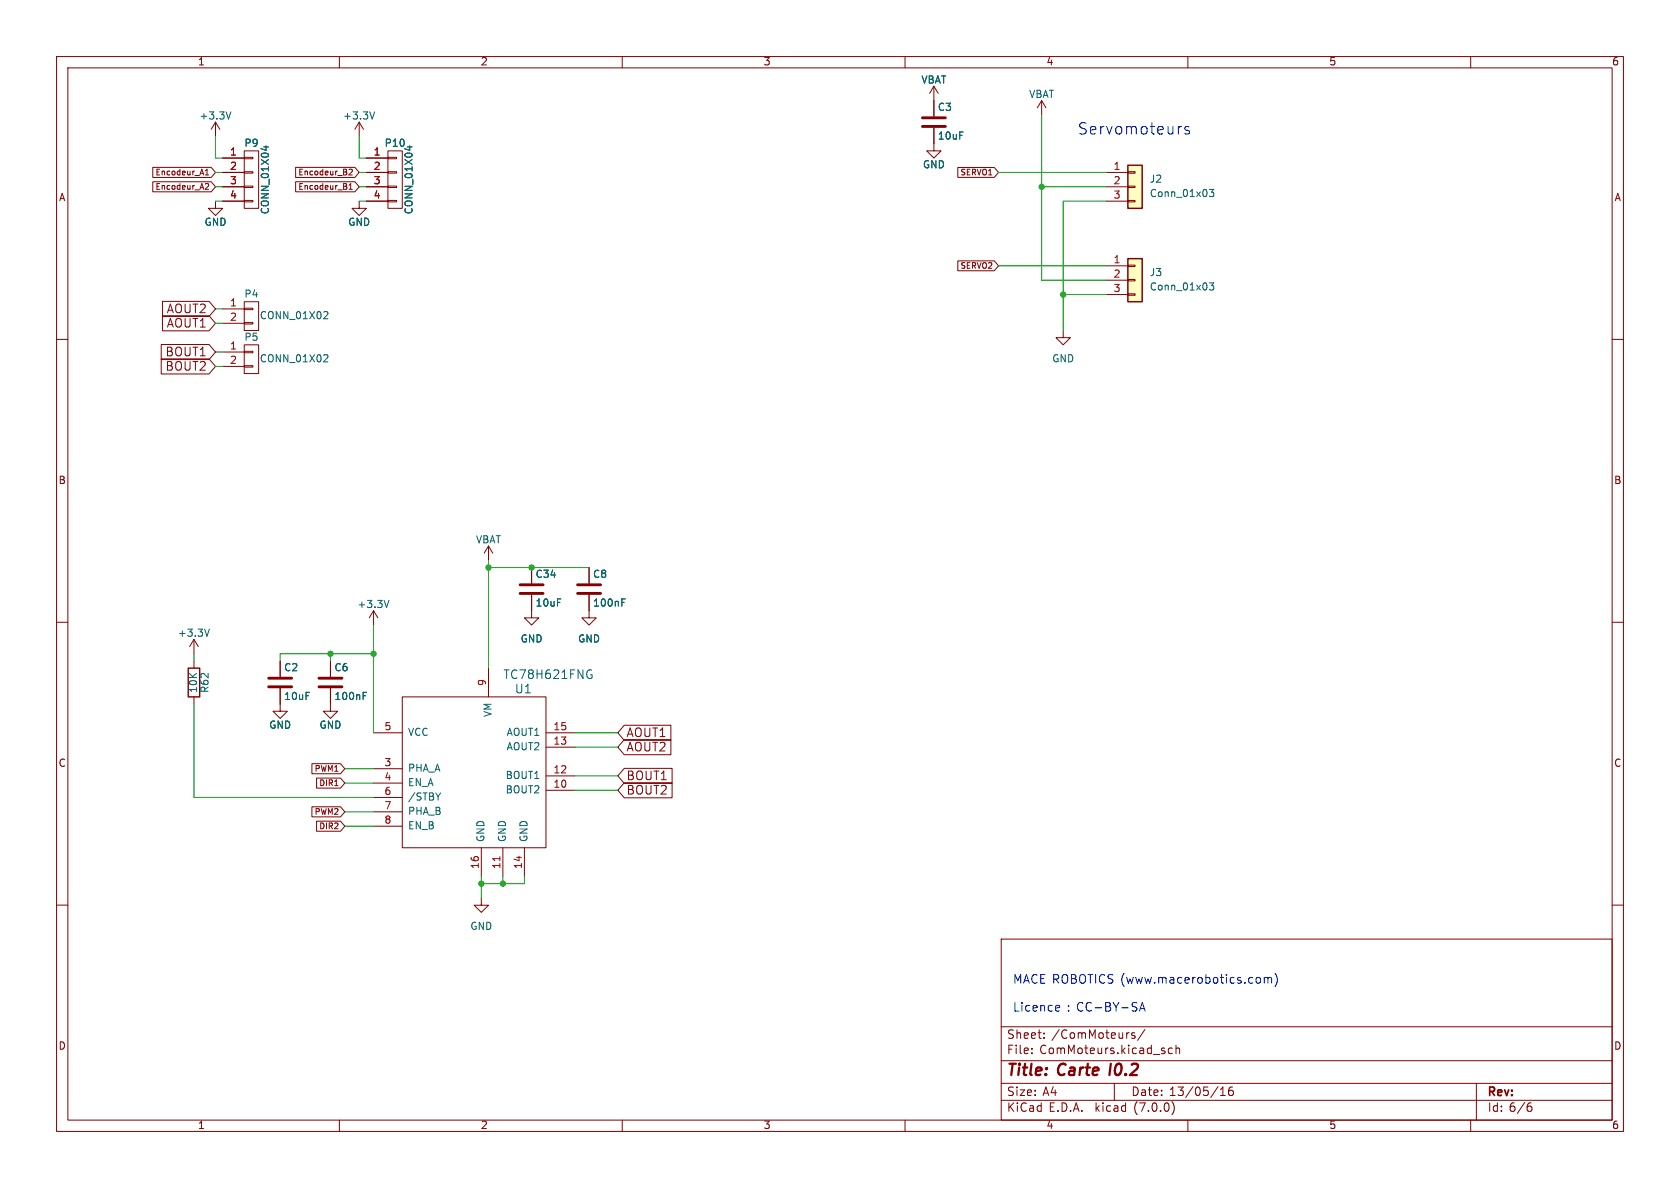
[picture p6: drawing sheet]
<svg xmlns="http://www.w3.org/2000/svg" width="297mm" height="210mm" viewBox="0 0 297 210" stroke-linecap="round" stroke-linejoin="round" font-family="sans-serif">
<g fill="none" stroke="#840000" stroke-width=".18">
<path d="M10 10h277v190h-277zM12 12h273v186h-273zM60 10v2M110 10v2M160 10v2M165.1 15.2v5.4M165.1 15.2l-.8 1.3M165.1 15.2l.8 1.3M184.1 17.8l-.7 1.3M184.1 17.8v2.5M184.1 17.8l.8 1.3M210 10v2"/>
<path d="M260 10v2M27 32.1h10.3l.8 .9-.8 .9h-10.3zM27 29.6h10.3l.8 .9-.8 .9h-10.3zM36.3 32.5h.4l.2 .2-.6 .8h.6M36.3 30.9h.6M36.3 30.2l.3-.3v1M38.1 35.6v1.2h1.3l-1.3 1.3-1.3-1.3h1.3M38.1 21.6l-.8 1.3M38.1 21.6v2.5M38.1 21.6l.8 1.3M39.4 30.5h3.8M39.4 33h3.8"/>
<path d="M39.4 35.6h3.8M39.4 27.9h3.8M43.2 35.4h1.5v.3h-1.5zM43.2 32.9h1.5v.2h-1.5zM43.2 30.4h1.5v.2h-1.5zM43.2 27.8h1.5v.3h-1.5zM43.2 26.7h2.5v10.1h-2.5zM52.3 32.1h10.4l.8 .9-.8 .9h-10.4zM52.3 29.6h10.4l.8 .9-.8 .9h-10.4zM61.7 33.5h.6M61.7 30l.4-.1 .2 .3-.6 .7h.6M61.7 32.7l.3-.2v1"/>
<path d="M63.5 35.6v1.2h1.3l-1.3 1.3-1.3-1.3h1.3M63.5 21.6l-.8 1.3M63.5 21.6v2.5M63.5 21.6l.8 1.3M64.8 30.5h3.8M64.8 33h3.8M64.8 35.6h3.8M64.8 27.9h3.8M68.6 35.4h1.5v.3h-1.5zM68.6 32.9h1.5v.2h-1.5zM68.6 30.4h1.5v.2h-1.5zM68.6 27.8h1.5v.3h-1.5z"/>
<path d="M68.6 26.7h2.5v10.1h-2.5zM165.1 22.6v4.1h1.3l-1.3 1.2-1.3-1.2h1.3M169.3 29.6h6.5l.7 .9-.7 .9h-6.5zM195.6 30.5h3.8M195.6 33h3.8M195.6 35.6h3.8M199.4 35.4h1.3v.3h-1.3zM199.4 32.9h1.3v.2h-1.3zM199.4 30.4h1.3v.2h-1.3zM10 60h2M28.7 53.3h8.3l1.1 1.3-1.1 1.3h-8.3zM28.7 55.8h8.3l1.1 1.4-1.1 1.3h-8.3z"/>
<path d="M39.4 54.6h3.8M39.4 57.2h3.8M43.2 57h1.5v.3h-1.5zM43.2 54.5h1.5v.2h-1.5zM43.2 53.3h2.5v5.1h-2.5zM169.3 46.1h6.5l.7 .9-.7 .9h-6.5zM188 58.4v1.3h1.2l-1.2 1.3-1.3-1.3h1.3M195.6 47h3.8M195.6 49.5h3.8M195.6 52.1h3.8M199.4 51.9h1.3v.3h-1.3zM199.4 49.4h1.3v.3h-1.3z"/>
<path d="M199.4 46.9h1.3v.2h-1.3zM285 60h2M28.5 60.9h8.5l1.1 1.3-1.1 1.4h-8.5zM28.5 63.4h8.5l1.1 1.4-1.1 1.3h-8.5zM39.4 62.2h3.8M39.4 64.8h3.8M43.2 64.6h1.5v.3h-1.5zM43.2 62.1h1.5v.3h-1.5zM43.2 61h2.5v5h-2.5zM86.4 96.5v2.6M86.4 96.5l-.8 1.3M86.4 96.5l.7 1.3"/>
<path d="M10 110h2M34.3 113v2.6M34.3 116.8v1.3M34.3 113l-.8 1.3M34.3 113l.8 1.3M49.5 116.8v2.8M58.4 116.8v2.8M66 108l-.7 1.2M66 108v2.5M66 108l.8 1.2M86.4 118.1v5.1M94 105.2v4h1.2l-1.2 1.3-1.3-1.3h1.3"/>
<path d="M94 100.3v2.8M104.1 105.2v4h1.3l-1.3 1.3-1.2-1.3h1.2M104.1 100.3v2.8M285 110h2M34.3 123.2v1.3M49.5 121.7v4h1.3l-1.3 1.3-1.2-1.3h1.2M55.1 135h5.1l.8 .9-.8 .9h-5.1zM56 137.5h4.2l.8 .9-.8 .9h-4.2zM58.4 121.7v4h1.3l-1.3 1.3-1.3-1.3h1.3M59.2 138.9h.6M66 129.5h5.1M66 135.9h5.1"/>
<path d="M66 138.4h5.1M71.1 123.2h25.4v26.7h-25.4zM96.5 139.7h5.1M96.5 137.2h5.1M96.5 132.1h5.1M96.5 129.5h5.1M110.4 128.2h8.2v2.7h-8.2l-1.2-1.4zM110.4 130.7h8.2v2.7h-8.2l-1.2-1.3zM110.4 138.4h8.4v2.6h-8.4l-1.2-1.3zM110.4 135.8h8.4v2.7h-8.4l-1.2-1.3zM10 160h2M55.1 142.6h5.1l.8 .9-.8 .9h-5.1z"/>
<path d="M56 145.2h4.2l.8 .9-.8 .8h-4.2zM66 141h5.1M66 143.5h5.1M66 146.1h5.1M85.1 158.8v1.2h1.3l-1.3 1.3-1.3-1.3h1.3M85.1 149.9v5M88.9 149.9v5M92.7 149.9v5M285 160h2M177 166h108v32h-108zM60 198v2M110 198v2"/>
<path d="M160 198v2M177 194.5h108M177 191.5h108M177 187.5h108M177 181.5h108M182.4 186.1v.2M182.4 185.3v.2M184.6 183.4v.2M184.6 182.6v.2M197 191.5v3M200.6 182.6h-.3l-.3 .2 .1 .2 .5 .1v.4h-.6M202.4 182l-1.3 1.9"/>
<path d="M207.2 194.8a1.74 1.74 0 0 1 0 2.2M207.3 185.3h-.5l-.3 .2v.5l.2 .2h.6M207.9 185.4l.2-.1h.4v1M207.9 184.8v1.5M210 198v2M215.8 193.7h.8M215.8 192.6l.4-.4v1.5M217.9 192.2a.59 .59 0 0 0-.7 .6v.6l.1 .2 .5 .1 .2-.2v-.5l-.1-.2-.4-.1-.3 .3M260 198v2M261 191.5v6.5M270.3 195.5h.2l.3 .3v.5l-.5 .2M270.7 195h-.4"/>
</g>
<path d="M163.1 22.4h4M163.1 20.8h4M47.5 119.9h4.1M56.4 119.9h4.1M91.9 104.9h4.1M91.9 103.4h4.1M102.1 104.9h4.1M102.1 103.4h4.1M47.5 121.4h4.1M56.4 121.4h4.1" fill="none" stroke="#840000" stroke-width=".51"/>
<g fill="none" stroke="#006464" stroke-width=".18">
<path d="M40.8 19.8l-.4 1.2M66.2 19.8l-.4 1.2M46.6 26h.9M47 25.8v.8M72 26h.9M72.4 25.8v.8M213.8 33.5h.8l-.4 .5 .3 .1v.5l-.2 .2-.5-.2M57.4 55.1h.4l.2 .3-.8 .9h.8M213.8 50h.8l-.4 .5 .3 .1v.5l-.2 .2-.5-.2M57.4 62.7l.4 .1 .2 .3-.8 .9h.8M37 111.2l-.4 1.3M68.8 106.1l-.5 1.3"/>
<path d="M104.2 118.4l.4 .1M104.4 119.3h.3v.5l-.5 .1M109.9 105.9h.6M64.2 122.4h.6M77.9 140.2l-.4 .6"/>
</g>
<path d="M88.4 151.4v.8" fill="none" stroke="#a90000" stroke-width=".18"/>
<g fill="#ffffc2" stroke="#ffffc2" stroke-width=".18">
<path d="M199.4 29.2h2.5v7.6h-2.5z"/>
<path d="M199.4 45.7h2.5v7.6h-2.5z"/>
</g>
<path d="M199.4 29.2h2.5v7.6h-2.5zM199.4 45.7h2.5v7.6h-2.5zM33.3 118.1h2v5.1h-2z" fill="none" stroke="#840000" stroke-width=".25"/>
<path d="M208.7 22.4h.2M210.2 22.5l-.5-.1-.2 .2v.3l.7 .2 .1 .2-.1 .3-.2 .1-.5-.1M186.8 177.7l.5 .1v.3l-.7 .1M187.3 178.7h-.5M201.4 178.7l.5-1.5 .6 1.5M201.6 178.3h.7M222.3 172.8l.4 .1 .1 .2v.6l-.5 .1M223.5 172.9l.4-.1 .3 .2M223.5 172.8v1M224.2 173l.2-.2 .3 .1 .1 .9M224.2 173v.8M225.4 172.1a1.75 1.75 0 0 1 0 2.3" fill="none" stroke="#0000c2" stroke-width=".18"/>
<g fill="none" stroke="#009600" stroke-width=".18">
<path d="M38.1 35.6h1.3M38.1 30.5h1.3M38.1 24.1v3.8h1.3M38.1 33h1.3M63.5 35.6h1.3M63.5 30.5h1.3M63.5 24.1v3.8h1.3M63.5 33h1.3M176.5 30.5h19.1M184.1 20.3v29.2h11.5M184.1 33h11.5M195.6 35.6h-7.6v22.8"/>
<path d="M38.1 57.2h1.3M38.1 54.6h1.3M176.5 47h19.1M188 52.1h7.6M38.1 64.8h1.3M38.1 62.2h1.3M86.4 99.1v19M34.3 115.6v1.2M58.4 115.6v1.2M66 115.6h-16.5v1.2M66 110.5v19M86.4 100.3h17.7"/>
<path d="M34.3 124.5v16.5h31.7M61 138.4h5M61 135.9h5M101.6 139.7h7.6M101.6 137.2h7.6M101.6 132.1h7.6M101.6 129.5h7.6M61 143.5h5M61 146.1h5M85.1 154.9v3.9M88.9 154.9v1.3M92.7 154.9v1.3h-7.6"/>
</g>
<g fill="#009600" stroke="#009600" stroke-width=".18">
<circle cx="94" cy="100.3" r=".46"/>
<circle cx="86.4" cy="100.3" r=".46"/>
<circle cx="184.1" cy="33" r=".46"/>
<circle cx="188" cy="52.1" r=".46"/>
<circle cx="85.1" cy="156.2" r=".46"/>
<circle cx="66" cy="115.6" r=".46"/>
<circle cx="58.4" cy="115.6" r=".46"/>
<circle cx="88.9" cy="156.2" r=".46"/>
</g>
<text font-size="2.8" fill="#0000c2" x="190.5" y="24.1">Servomoteurs</text>
<g font-size="2.8" fill="#840000">
<text x="178" y="190.8">Title:</text>
<text x="187.1" y="190.8">Carte</text>
<text x="196.8" y="190.8">I0.2</text>
</g>
<g font-size="2.1" fill="#840000">
<text x="29.4" y="55.7">AOUT2</text>
<text x="29.4" y="58.2">AOUT1</text>
<text x="29.2" y="63.3">BOUT1</text>
<text x="29.2" y="65.8">BOUT2</text>
<text x="110.7" y="130.6">AOUT1</text>
<text x="110.7" y="133.1">AOUT2</text>
<text x="110.7" y="140.8">BOUT2</text>
<text x="110.7" y="138.2">BOUT1</text>
<text x="178" y="183.9">Sheet:</text>
<text x="185.9" y="183.9">/ComMoteurs/</text>
<text x="178" y="186.6">File:</text>
<text x="183.8" y="186.6">ComMoteurs.kicad_sch</text>
<text x="178" y="196.8">KiCad</text>
<text x="178" y="194">Size:</text>
<text x="184.3" y="194">A4</text>
<text x="185.4" y="196.8">E.D.A.</text>
<text x="193.7" y="196.8">kicad</text>
<text x="200" y="194">Date:</text>
<text x="200.6" y="196.8">(7.0.0)</text>
<text x="206.7" y="194">13/05/16</text>
<text x="263" y="194.2">Rev:</text>
<text x="263" y="196.8">Id: 6/6</text>
</g>
<g font-size="2.1" fill="#006464">
<text x="88.9" y="120.3">TC78H621FNG</text>
<text x="91" y="122.9">U1</text>
</g>
<g font-size="2.1" fill="#0000c2">
<text x="179.1" y="174.1">MACE ROBOTICS (www.macerobotics.com)</text>
<text x="179.1" y="179.1">Licence</text>
<text x="188.6" y="179.1">: CC-BY-SA</text>
</g>
<g font-size="1.8" fill="#840000">
<text x="35" y="11.8">1</text>
<text x="85" y="11.8">2</text>
<text x="135" y="11.8">3</text>
<text x="185" y="11.8">4</text>
<text x="235" y="11.8">5</text>
<text x="285" y="11.8">6</text>
<text x="10.4" y="35.8">A</text>
<text x="285.4" y="35.8">A</text>
<text x="10.3" y="85.8">B</text>
<text x="285.3" y="85.8">B</text>
<text x="10.3" y="135.8">C</text>
<text x="285.3" y="135.8">C</text>
<text x="10.3" y="185.8">D</text>
<text x="285.3" y="185.8">D</text>
<text x="35" y="199.8">1</text>
<text x="85" y="199.8">2</text>
<text x="135" y="199.8">3</text>
<text x="185" y="199.8">4</text>
<text x="235" y="199.8">5</text>
<text x="285" y="199.8">6</text>
</g>
<g font-size="1.8" fill="#006464">
<text x="162.8" y="15">VBAT</text>
<text x="181.9" y="17.6">VBAT</text>
<text x="35.2" y="21.4">+3.3V</text>
<text x="60.6" y="21.4">+3.3V</text>
<text x="165.7" y="19.9">C3</text>
<text x="43.1" y="26.2">P9</text>
<text x="67.9" y="26.2">P10</text>
<text x="165.7" y="25">10uF</text>
<text x="163.1" y="30">GND</text>
<text x="203.2" y="32.6">J2</text>
<text x="203.2" y="35.1">Conn_01x03</text>
<text x="36.1" y="40.2">GND</text>
<text x="47.8" y="38" transform="rotate(-90 47.8 38)">CONN_01X04</text>
<text x="61.5" y="40.2">GND</text>
<text x="73.2" y="38" transform="rotate(-90 73.2 38)">CONN_01X04</text>
<text x="43.1" y="52.9">P4</text>
<text x="203.2" y="49.1">J3</text>
<text x="203.2" y="51.6">Conn_01x03</text>
<text x="45.9" y="56.7">CONN_01X02</text>
<text x="43.1" y="60.5">P5</text>
<text x="45.9" y="64.3">CONN_01X02</text>
<text x="186" y="64.3">GND</text>
<text x="84.1" y="96.3">VBAT</text>
<text x="63.1" y="107.8">+3.3V</text>
<text x="94.6" y="102.4">C34</text>
<text x="94.6" y="107.5">10uF</text>
<text x="104.8" y="102.4">C8</text>
<text x="104.8" y="107.5">100nF</text>
<text x="31.4" y="112.8">+3.3V</text>
<text x="92" y="113.9">GND</text>
<text x="102.1" y="113.9">GND</text>
<text x="50.2" y="118.9">C2</text>
<text x="59.1" y="118.9">C6</text>
<text x="35.1" y="122.6" transform="rotate(-90 35.1 122.6)">10K</text>
<text x="37.1" y="122.6" transform="rotate(-90 37.1 122.6)">R62</text>
<text x="50.2" y="124">10uF</text>
<text x="59.1" y="124">100nF</text>
<text x="47.5" y="129.1">GND</text>
<text x="56.4" y="129.1">GND</text>
<text x="72.1" y="130.4">VCC</text>
<text x="87.2" y="126.9" transform="rotate(-90 87.2 126.9)">VM</text>
<text x="89.5" y="130.4">AOUT1</text>
<text x="72.1" y="136.7">PHA_A</text>
<text x="89.3" y="138">BOUT1</text>
<text x="89.5" y="132.9">AOUT2</text>
<text x="72.1" y="139.3">EN_A</text>
<text x="72.1" y="141.8">/STBY</text>
<text x="89.3" y="140.5">BOUT2</text>
<text x="72.1" y="144.3">PHA_B</text>
<text x="72.1" y="146.9">EN_B</text>
<text x="85.9" y="148.8" transform="rotate(-90 85.9 148.8)">GND</text>
<text x="89.7" y="148.8" transform="rotate(-90 89.7 148.8)">GND</text>
<text x="93.5" y="148.8" transform="rotate(-90 93.5 148.8)">GND</text>
<text x="83.1" y="164.7">GND</text>
</g>
<g font-size="1.8" fill="#a90000">
<text x="40.6" y="27.7">1</text>
<text x="66" y="27.7">1</text>
<text x="40.6" y="30.2">2</text>
<text x="40.6" y="32.8">3</text>
<text x="40.6" y="35.3">4</text>
<text x="66" y="30.2">2</text>
<text x="66" y="32.8">3</text>
<text x="66" y="35.3">4</text>
<text x="196.8" y="30.2">1</text>
<text x="196.8" y="32.8">2</text>
<text x="196.8" y="35.3">3</text>
<text x="196.8" y="46.7">1</text>
<text x="196.8" y="49.3">2</text>
<text x="196.8" y="51.8">3</text>
<text x="40.6" y="54.4">1</text>
<text x="40.6" y="56.9">2</text>
<text x="40.6" y="62">1</text>
<text x="40.6" y="64.5">2</text>
<text x="86.1" y="121.3" transform="rotate(-90 86.1 121.3)">9</text>
<text x="67.9" y="129.3">5</text>
<text x="97.8" y="131.8">13</text>
<text x="97.8" y="129.3">15</text>
<text x="67.9" y="135.6">3</text>
<text x="97.8" y="136.9">12</text>
<text x="67.9" y="138.2">4</text>
<text x="67.9" y="140.7">6</text>
<text x="67.9" y="143.3">7</text>
<text x="97.8" y="139.4">10</text>
<text x="67.9" y="145.8">8</text>
<text x="84.8" y="153.7" transform="rotate(-90 84.8 153.7)">16</text>
<text x="88.6" y="153.7" transform="rotate(-90 88.6 153.7)">11</text>
<text x="92.5" y="153.7" transform="rotate(-90 92.5 153.7)">14</text>
</g>
<g font-size="1.4" fill="#840000">
<text x="27.3" y="33.8">Encodeur_A2</text>
<text x="27.3" y="31.3">Encodeur_A1</text>
<text x="52.6" y="33.8">Encodeur_B1</text>
<text x="52.6" y="31.3">Encodeur_B2</text>
<text x="169.6" y="31.2">SERVO1</text>
<text x="169.6" y="47.8">SERVO2</text>
<text x="55.5" y="136.7">PWM1</text>
<text x="56.3" y="139.2">DIR1</text>
<text x="55.5" y="144.3">PWM2</text>
<text x="56.3" y="146.8">DIR2</text>
</g>
</svg>
